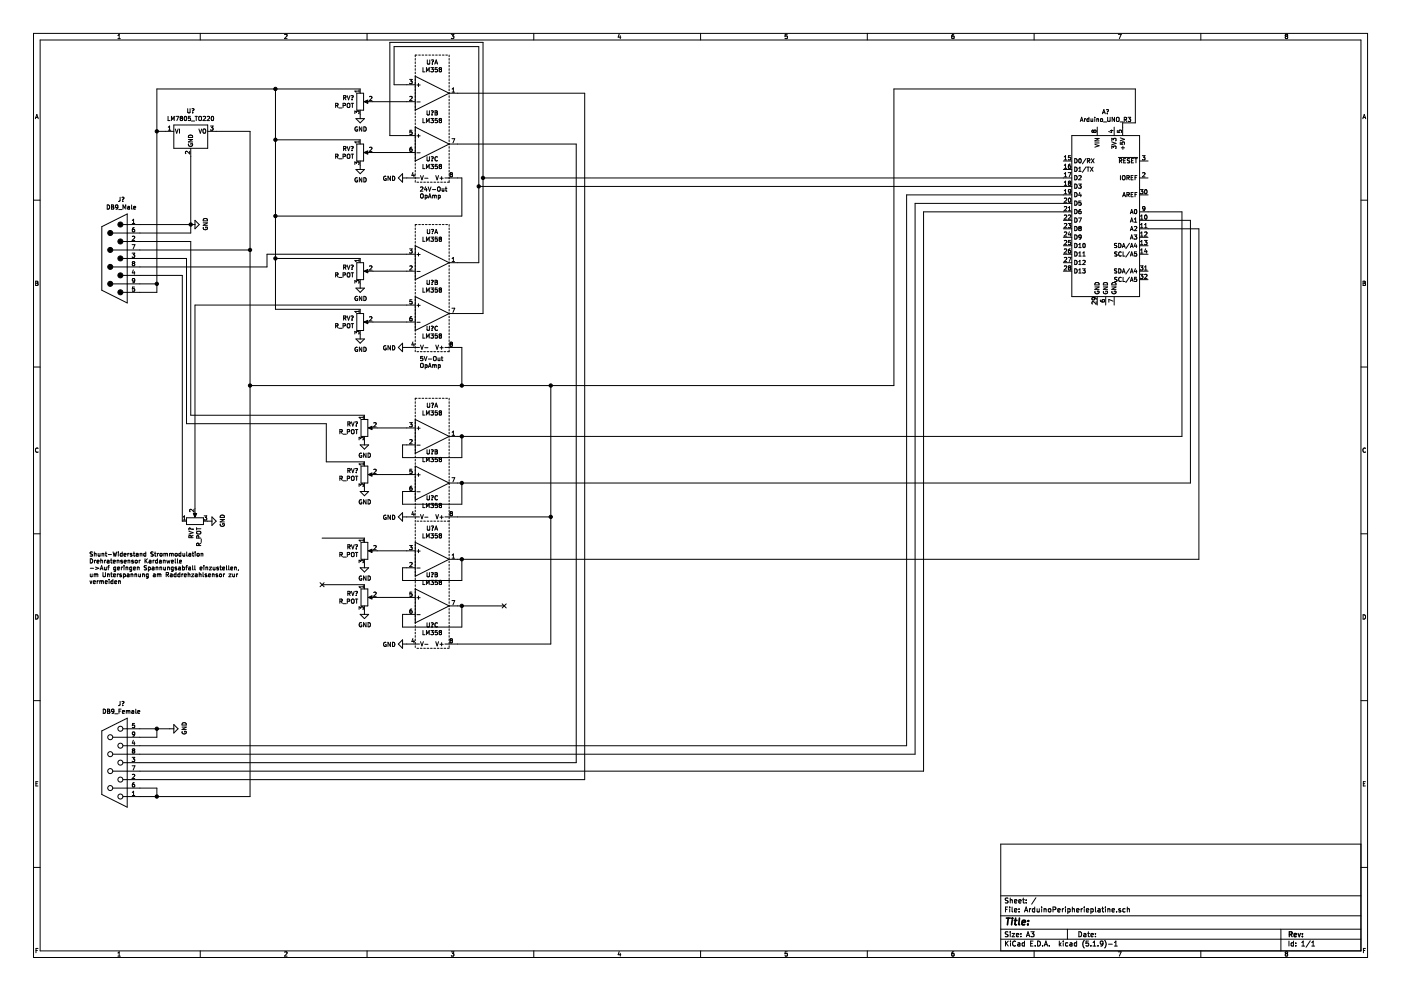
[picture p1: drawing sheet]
EESchema Schematic File Version 4
EELAYER 30 0
EELAYER END
$Descr A3 16535 11693
encoding utf-8
Sheet 1 1
Title ""
Date ""
Rev ""
Comp ""
Comment1 ""
Comment2 ""
Comment3 ""
Comment4 ""
$EndDescr
$Comp
L Regulator_Linear:LM7805_TO220 U?
U 1 1
P 2250 1550
F 0 "U?" H 2250 1792 50  0000 C CNN
F 1 "LM7805_TO220" H 2250 1701 50  0000 C CNN
F 2 "Package_TO_SOT_THT:TO-220-3_Vertical" H 2250 1775 50  0001 C CIN
F 3 "https://www.onsemi.cn/PowerSolutions/document/MC7800-D.PDF" H 2250 1500 50  0001 C CNN
	1    2250 1550
	1    0    0    -1  
$EndComp
$Comp
L Amplifier_Operational:LM358 U?
U 1 1
P 5100 1100
F 0 "U?" H 5100 1467 50  0000 C CNN
F 1 "LM358" H 5100 1376 50  0000 C CNN
F 2 "" H 5100 1100 50  0001 C CNN
F 3 "http://www.ti.com/lit/ds/symlink/lm2904-n.pdf" H 5100 1100 50  0001 C CNN
	1    5100 1100
	1    0    0    -1  
$EndComp
$Comp
L Amplifier_Operational:LM358 U?
U 2 1
P 5100 1700
F 0 "U?" H 5100 2067 50  0000 C CNN
F 1 "LM358" H 5100 1976 50  0000 C CNN
F 2 "" H 5100 1700 50  0001 C CNN
F 3 "http://www.ti.com/lit/ds/symlink/lm2904-n.pdf" H 5100 1700 50  0001 C CNN
	2    5100 1700
	1    0    0    -1  
$EndComp
$Comp
L Amplifier_Operational:LM358 U?
U 3 1
P 5100 2200
F 0 "U?" V 4775 2200 50  0000 C CNN
F 1 "LM358" V 4866 2200 50  0000 C CNN
F 2 "" H 5100 2200 50  0001 C CNN
F 3 "http://www.ti.com/lit/ds/symlink/lm2904-n.pdf" H 5100 2200 50  0001 C CNN
	3    5100 2200
	0    1    1    0   
$EndComp
$Comp
L Amplifier_Operational:LM358 U?
U 1 1
P 5100 3100
F 0 "U?" H 5100 3467 50  0000 C CNN
F 1 "LM358" H 5100 3376 50  0000 C CNN
F 2 "" H 5100 3100 50  0001 C CNN
F 3 "http://www.ti.com/lit/ds/symlink/lm2904-n.pdf" H 5100 3100 50  0001 C CNN
	1    5100 3100
	1    0    0    -1  
$EndComp
$Comp
L Amplifier_Operational:LM358 U?
U 2 1
P 5100 3700
F 0 "U?" H 5100 4067 50  0000 C CNN
F 1 "LM358" H 5100 3976 50  0000 C CNN
F 2 "" H 5100 3700 50  0001 C CNN
F 3 "http://www.ti.com/lit/ds/symlink/lm2904-n.pdf" H 5100 3700 50  0001 C CNN
	2    5100 3700
	1    0    0    -1  
$EndComp
$Comp
L Amplifier_Operational:LM358 U?
U 3 1
P 5100 4200
F 0 "U?" V 4775 4200 50  0000 C CNN
F 1 "LM358" V 4866 4200 50  0000 C CNN
F 2 "" H 5100 4200 50  0001 C CNN
F 3 "http://www.ti.com/lit/ds/symlink/lm2904-n.pdf" H 5100 4200 50  0001 C CNN
	3    5100 4200
	0    1    1    0   
$EndComp
Wire Wire Line
	2550 1550 2950 1550
Wire Wire Line
	2950 1550 2950 2950
Wire Wire Line
	3250 1050 3250 1650
Wire Wire Line
	5450 2550 5450 2100
Wire Wire Line
	5450 2100 5400 2100
Wire Wire Line
	5450 4550 5450 4100
Wire Wire Line
	5450 4100 5400 4100
$Comp
L power:GND #PWR?
U 1 1
P 4800 4100
F 0 "#PWR?" H 4800 3850 50  0001 C CNN
F 1 "GND" V 4805 3972 50  0000 R CNN
F 2 "" H 4800 4100 50  0001 C CNN
F 3 "" H 4800 4100 50  0001 C CNN
	1    4800 4100
	0    1    1    0   
$EndComp
$Comp
L power:GND #PWR?
U 1 1
P 4800 2100
F 0 "#PWR?" H 4800 1850 50  0001 C CNN
F 1 "GND" V 4805 1972 50  0000 R CNN
F 2 "" H 4800 2100 50  0001 C CNN
F 3 "" H 4800 2100 50  0001 C CNN
	1    4800 2100
	0    1    1    0   
$EndComp
Wire Wire Line
	3250 2550 5450 2550
Wire Wire Line
	2950 4550 5450 4550
$Comp
L Device:R_POT RV?
U 1 1
P 4250 1800
F 0 "RV?" H 4181 1846 50  0000 R CNN
F 1 "R_POT" H 4181 1755 50  0000 R CNN
F 2 "" H 4250 1800 50  0001 C CNN
F 3 "~" H 4250 1800 50  0001 C CNN
	1    4250 1800
	1    0    0    -1  
$EndComp
Wire Wire Line
	4400 1800 4800 1800
$Comp
L Device:R_POT RV?
U 1 1
P 4250 1200
F 0 "RV?" H 4181 1246 50  0000 R CNN
F 1 "R_POT" H 4181 1155 50  0000 R CNN
F 2 "" H 4250 1200 50  0001 C CNN
F 3 "~" H 4250 1200 50  0001 C CNN
	1    4250 1200
	1    0    0    -1  
$EndComp
Wire Wire Line
	4400 1200 4800 1200
$Comp
L power:GND #PWR?
U 1 1
P 4250 1950
F 0 "#PWR?" H 4250 1700 50  0001 C CNN
F 1 "GND" H 4255 1777 50  0000 C CNN
F 2 "" H 4250 1950 50  0001 C CNN
F 3 "" H 4250 1950 50  0001 C CNN
	1    4250 1950
	1    0    0    -1  
$EndComp
$Comp
L power:GND #PWR?
U 1 1
P 4250 1350
F 0 "#PWR?" H 4250 1100 50  0001 C CNN
F 1 "GND" H 4255 1177 50  0000 C CNN
F 2 "" H 4250 1350 50  0001 C CNN
F 3 "" H 4250 1350 50  0001 C CNN
	1    4250 1350
	1    0    0    -1  
$EndComp
$Comp
L Device:R_POT RV?
U 1 1
P 4250 3800
F 0 "RV?" H 4181 3846 50  0000 R CNN
F 1 "R_POT" H 4181 3755 50  0000 R CNN
F 2 "" H 4250 3800 50  0001 C CNN
F 3 "~" H 4250 3800 50  0001 C CNN
	1    4250 3800
	1    0    0    -1  
$EndComp
Wire Wire Line
	4400 3800 4800 3800
$Comp
L Device:R_POT RV?
U 1 1
P 4250 3200
F 0 "RV?" H 4181 3246 50  0000 R CNN
F 1 "R_POT" H 4181 3155 50  0000 R CNN
F 2 "" H 4250 3200 50  0001 C CNN
F 3 "~" H 4250 3200 50  0001 C CNN
	1    4250 3200
	1    0    0    -1  
$EndComp
Wire Wire Line
	4400 3200 4800 3200
$Comp
L power:GND #PWR?
U 1 1
P 4250 3950
F 0 "#PWR?" H 4250 3700 50  0001 C CNN
F 1 "GND" H 4255 3777 50  0000 C CNN
F 2 "" H 4250 3950 50  0001 C CNN
F 3 "" H 4250 3950 50  0001 C CNN
	1    4250 3950
	1    0    0    -1  
$EndComp
$Comp
L power:GND #PWR?
U 1 1
P 4250 3350
F 0 "#PWR?" H 4250 3100 50  0001 C CNN
F 1 "GND" H 4255 3177 50  0000 C CNN
F 2 "" H 4250 3350 50  0001 C CNN
F 3 "" H 4250 3350 50  0001 C CNN
	1    4250 3350
	1    0    0    -1  
$EndComp
Wire Wire Line
	4250 1050 3250 1050
Connection ~ 3250 1050
Wire Wire Line
	4250 1650 3250 1650
Connection ~ 3250 1650
Wire Wire Line
	3250 1650 3250 2550
Wire Wire Line
	3250 2550 3250 3050
Wire Wire Line
	3250 3050 4250 3050
Connection ~ 3250 2550
Wire Wire Line
	3250 3050 3250 3650
Wire Wire Line
	3250 3650 4250 3650
Connection ~ 3250 3050
Wire Notes Line
	4900 2650 5300 2650
Wire Notes Line
	5300 2650 5300 4150
Wire Notes Line
	5300 4150 4900 4150
Wire Notes Line
	4900 4150 4900 2650
Wire Notes Line
	4900 650  5300 650 
Wire Notes Line
	5300 650  5300 2150
Wire Notes Line
	5300 2150 4900 2150
Wire Notes Line
	4900 2150 4900 650 
Wire Wire Line
	5400 3100 5650 3100
Wire Wire Line
	5650 3100 5650 2200
Wire Wire Line
	5650 550  4650 550 
Wire Wire Line
	4650 1000 4800 1000
Wire Wire Line
	4650 550  4650 1000
Wire Wire Line
	4800 1600 4600 1600
Wire Wire Line
	4600 1600 4600 500 
Wire Wire Line
	4600 500  5700 500 
Wire Wire Line
	5700 500  5700 2100
Wire Wire Line
	5700 3700 5400 3700
Text Notes 4950 4350 0    50   ~ 0
5V-Out\nOpAmp
Text Notes 4950 2350 0    50   ~ 0
24V-Out\nOpAmp
Wire Wire Line
	5400 1100 6900 1100
Wire Wire Line
	5450 4550 6500 4550
Connection ~ 5450 4550
Connection ~ 5650 2200
Wire Wire Line
	5650 2200 5650 550 
$Comp
L Amplifier_Operational:LM358 U?
U 1 1
P 5100 5150
F 0 "U?" H 5100 5517 50  0000 C CNN
F 1 "LM358" H 5100 5426 50  0000 C CNN
F 2 "" H 5100 5150 50  0001 C CNN
F 3 "http://www.ti.com/lit/ds/symlink/lm2904-n.pdf" H 5100 5150 50  0001 C CNN
	1    5100 5150
	1    0    0    -1  
$EndComp
$Comp
L Amplifier_Operational:LM358 U?
U 2 1
P 5100 5700
F 0 "U?" H 5100 6067 50  0000 C CNN
F 1 "LM358" H 5100 5976 50  0000 C CNN
F 2 "" H 5100 5700 50  0001 C CNN
F 3 "http://www.ti.com/lit/ds/symlink/lm2904-n.pdf" H 5100 5700 50  0001 C CNN
	2    5100 5700
	1    0    0    -1  
$EndComp
$Comp
L Amplifier_Operational:LM358 U?
U 3 1
P 5100 6200
F 0 "U?" V 4775 6200 50  0000 C CNN
F 1 "LM358" V 4866 6200 50  0000 C CNN
F 2 "" H 5100 6200 50  0001 C CNN
F 3 "http://www.ti.com/lit/ds/symlink/lm2904-n.pdf" H 5100 6200 50  0001 C CNN
	3    5100 6200
	0    1    1    0   
$EndComp
Wire Notes Line
	4900 4700 5300 4700
Wire Notes Line
	5300 6150 4900 6150
$Comp
L Amplifier_Operational:LM358 U?
U 1 1
P 5100 6600
F 0 "U?" H 5100 6967 50  0000 C CNN
F 1 "LM358" H 5100 6876 50  0000 C CNN
F 2 "" H 5100 6600 50  0001 C CNN
F 3 "http://www.ti.com/lit/ds/symlink/lm2904-n.pdf" H 5100 6600 50  0001 C CNN
	1    5100 6600
	1    0    0    -1  
$EndComp
$Comp
L Amplifier_Operational:LM358 U?
U 2 1
P 5100 7150
F 0 "U?" H 5100 7517 50  0000 C CNN
F 1 "LM358" H 5100 7426 50  0000 C CNN
F 2 "" H 5100 7150 50  0001 C CNN
F 3 "http://www.ti.com/lit/ds/symlink/lm2904-n.pdf" H 5100 7150 50  0001 C CNN
	2    5100 7150
	1    0    0    -1  
$EndComp
$Comp
L Amplifier_Operational:LM358 U?
U 3 1
P 5100 7700
F 0 "U?" V 4775 7700 50  0000 C CNN
F 1 "LM358" V 4866 7700 50  0000 C CNN
F 2 "" H 5100 7700 50  0001 C CNN
F 3 "http://www.ti.com/lit/ds/symlink/lm2904-n.pdf" H 5100 7700 50  0001 C CNN
	3    5100 7700
	0    1    1    0   
$EndComp
Wire Notes Line
	4900 4700 4900 7650
Wire Notes Line
	5300 7650 4900 7650
Wire Notes Line
	5300 4700 5300 7650
$Comp
L power:GND #PWR?
U 1 1
P 4800 6100
F 0 "#PWR?" H 4800 5850 50  0001 C CNN
F 1 "GND" V 4805 5972 50  0000 R CNN
F 2 "" H 4800 6100 50  0001 C CNN
F 3 "" H 4800 6100 50  0001 C CNN
	1    4800 6100
	0    1    1    0   
$EndComp
$Comp
L power:GND #PWR?
U 1 1
P 4800 7600
F 0 "#PWR?" H 4800 7350 50  0001 C CNN
F 1 "GND" V 4805 7472 50  0000 R CNN
F 2 "" H 4800 7600 50  0001 C CNN
F 3 "" H 4800 7600 50  0001 C CNN
	1    4800 7600
	0    1    1    0   
$EndComp
Wire Wire Line
	5400 7600 6500 7600
Wire Wire Line
	6500 7600 6500 6100
Wire Wire Line
	5400 6100 6500 6100
Connection ~ 6500 6100
Wire Wire Line
	6500 6100 6500 4550
$Comp
L Device:R_POT RV?
U 1 1
P 4300 5050
F 0 "RV?" H 4231 5096 50  0000 R CNN
F 1 "R_POT" H 4231 5005 50  0000 R CNN
F 2 "" H 4300 5050 50  0001 C CNN
F 3 "~" H 4300 5050 50  0001 C CNN
	1    4300 5050
	1    0    0    -1  
$EndComp
$Comp
L Device:R_POT RV?
U 1 1
P 4300 5600
F 0 "RV?" H 4231 5646 50  0000 R CNN
F 1 "R_POT" H 4231 5555 50  0000 R CNN
F 2 "" H 4300 5600 50  0001 C CNN
F 3 "~" H 4300 5600 50  0001 C CNN
	1    4300 5600
	1    0    0    -1  
$EndComp
$Comp
L Device:R_POT RV?
U 1 1
P 4300 6500
F 0 "RV?" H 4231 6546 50  0000 R CNN
F 1 "R_POT" H 4231 6455 50  0000 R CNN
F 2 "" H 4300 6500 50  0001 C CNN
F 3 "~" H 4300 6500 50  0001 C CNN
	1    4300 6500
	1    0    0    -1  
$EndComp
$Comp
L Device:R_POT RV?
U 1 1
P 4300 7050
F 0 "RV?" H 4231 7096 50  0000 R CNN
F 1 "R_POT" H 4231 7005 50  0000 R CNN
F 2 "" H 4300 7050 50  0001 C CNN
F 3 "~" H 4300 7050 50  0001 C CNN
	1    4300 7050
	1    0    0    -1  
$EndComp
Wire Wire Line
	4450 5050 4800 5050
Wire Wire Line
	4450 5600 4800 5600
Wire Wire Line
	4450 6500 4800 6500
Wire Wire Line
	4450 7050 4800 7050
Wire Wire Line
	5400 5150 5450 5150
Wire Wire Line
	5450 5150 5450 5400
Wire Wire Line
	5450 5400 4750 5400
Wire Wire Line
	4750 5400 4750 5250
Wire Wire Line
	4750 5250 4800 5250
Wire Wire Line
	5400 5700 5450 5700
Wire Wire Line
	5450 5700 5450 5950
Wire Wire Line
	5450 5950 4750 5950
Wire Wire Line
	4750 5950 4750 5800
Wire Wire Line
	4750 5800 4800 5800
Wire Wire Line
	5400 6600 5450 6600
Wire Wire Line
	5450 6600 5450 6850
Wire Wire Line
	5450 6850 4750 6850
Wire Wire Line
	4750 6850 4750 6700
Wire Wire Line
	4750 6700 4800 6700
Wire Wire Line
	5400 7150 5450 7150
Wire Wire Line
	5450 7150 5450 7400
Wire Wire Line
	5450 7400 4750 7400
Wire Wire Line
	4750 7400 4750 7250
Wire Wire Line
	4750 7250 4800 7250
Connection ~ 5450 5150
Connection ~ 5450 5700
Connection ~ 5450 6600
Wire Wire Line
	5450 7150 5950 7150
Connection ~ 5450 7150
$Comp
L power:GND #PWR?
U 1 1
P 4300 5200
F 0 "#PWR?" H 4300 4950 50  0001 C CNN
F 1 "GND" H 4305 5027 50  0000 C CNN
F 2 "" H 4300 5200 50  0001 C CNN
F 3 "" H 4300 5200 50  0001 C CNN
	1    4300 5200
	1    0    0    -1  
$EndComp
$Comp
L power:GND #PWR?
U 1 1
P 4300 5750
F 0 "#PWR?" H 4300 5500 50  0001 C CNN
F 1 "GND" H 4305 5577 50  0000 C CNN
F 2 "" H 4300 5750 50  0001 C CNN
F 3 "" H 4300 5750 50  0001 C CNN
	1    4300 5750
	1    0    0    -1  
$EndComp
$Comp
L power:GND #PWR?
U 1 1
P 4300 6650
F 0 "#PWR?" H 4300 6400 50  0001 C CNN
F 1 "GND" H 4305 6477 50  0000 C CNN
F 2 "" H 4300 6650 50  0001 C CNN
F 3 "" H 4300 6650 50  0001 C CNN
	1    4300 6650
	1    0    0    -1  
$EndComp
$Comp
L power:GND #PWR?
U 1 1
P 4300 7200
F 0 "#PWR?" H 4300 6950 50  0001 C CNN
F 1 "GND" H 4305 7027 50  0000 C CNN
F 2 "" H 4300 7200 50  0001 C CNN
F 3 "" H 4300 7200 50  0001 C CNN
	1    4300 7200
	1    0    0    -1  
$EndComp
Wire Wire Line
	3850 5000 3850 5450
Wire Wire Line
	3850 5450 4300 5450
Wire Wire Line
	3800 6350 4300 6350
$Comp
L Connector:DB9_Male J?
U 1 1
P 1350 3050
F 0 "J?" H 1268 2358 50  0000 C CNN
F 1 "DB9_Male" H 1268 2449 50  0000 C CNN
F 2 "" H 1350 3050 50  0001 C CNN
F 3 " ~" H 1350 3050 50  0001 C CNN
	1    1350 3050
	-1   0    0    1   
$EndComp
Wire Wire Line
	1650 2650 2250 2650
Wire Wire Line
	2250 1850 2250 2650
Wire Wire Line
	1650 2750 2250 2750
Wire Wire Line
	2250 2750 2250 2650
Connection ~ 2250 2650
Wire Wire Line
	1650 3350 1850 3350
Wire Wire Line
	1850 3350 1850 1550
Connection ~ 1850 1550
Wire Wire Line
	1850 1550 1950 1550
Wire Wire Line
	1650 3450 1850 3450
Wire Wire Line
	1850 3450 1850 3350
Connection ~ 1850 3350
Wire Wire Line
	1850 1550 1850 1050
Wire Wire Line
	1850 1050 3250 1050
Wire Wire Line
	1650 3150 3150 3150
Wire Wire Line
	3150 3150 3150 3000
Wire Wire Line
	1650 2850 2250 2850
Wire Wire Line
	2250 2850 2250 4900
Wire Wire Line
	2250 4900 4300 4900
Wire Wire Line
	1650 3050 2200 3050
Wire Wire Line
	2200 3050 2200 5000
Wire Wire Line
	2200 5000 3850 5000
Wire Wire Line
	1650 3250 2150 3250
NoConn ~ 3800 6900
Wire Wire Line
	3800 6900 4300 6900
$Comp
L Connector:DB9_Female J?
U 1 1
P 1350 9000
F 0 "J?" H 1268 8308 50  0000 C CNN
F 1 "DB9_Female" H 1268 8399 50  0000 C CNN
F 2 "" H 1350 9000 50  0001 C CNN
F 3 " ~" H 1350 9000 50  0001 C CNN
	1    1350 9000
	-1   0    0    1   
$EndComp
$Comp
L power:GND #PWR?
U 1 1
P 2250 2650
F 0 "#PWR?" H 2250 2400 50  0001 C CNN
F 1 "GND" H 2255 2477 50  0000 C CNN
F 2 "" H 2250 2650 50  0001 C CNN
F 3 "" H 2250 2650 50  0001 C CNN
	1    2250 2650
	0    -1   -1   0   
$EndComp
$Comp
L MCU_Module:Arduino_UNO_R3 A?
U 1 1
P 13050 2500
F 0 "A?" H 13050 3681 50  0000 C CNN
F 1 "Arduino_UNO_R3" H 13050 3590 50  0000 C CNN
F 2 "Module:Arduino_UNO_R3" H 13050 2500 50  0001 C CIN
F 3 "https://www.arduino.cc/en/Main/arduinoBoardUno" H 13050 2500 50  0001 C CNN
	1    13050 2500
	1    0    0    -1  
$EndComp
Wire Wire Line
	12550 2100 5700 2100
Connection ~ 5700 2100
Wire Wire Line
	5650 2200 12550 2200
Wire Wire Line
	1650 8800 10700 8800
Wire Wire Line
	10700 8800 10700 2300
Wire Wire Line
	10700 2300 12550 2300
Wire Wire Line
	1650 8900 10800 8900
Wire Wire Line
	10800 8900 10800 2400
Wire Wire Line
	10800 2400 12550 2400
Wire Wire Line
	1650 9100 10900 9100
Wire Wire Line
	10900 9100 10900 2500
Wire Wire Line
	10900 2500 12550 2500
Wire Wire Line
	1650 9400 1850 9400
Wire Wire Line
	2950 9400 2950 4550
Connection ~ 2950 4550
Wire Wire Line
	1650 9300 1850 9300
Wire Wire Line
	1850 9300 1850 9400
Connection ~ 1850 9400
Wire Wire Line
	1850 9400 2950 9400
Wire Wire Line
	1650 8600 1850 8600
Wire Wire Line
	1650 8700 1850 8700
Wire Wire Line
	1850 8700 1850 8600
Connection ~ 1850 8600
Wire Wire Line
	1850 8600 2000 8600
$Comp
L power:GND #PWR?
U 1 1
P 2000 8600
F 0 "#PWR?" H 2000 8350 50  0001 C CNN
F 1 "GND" H 2005 8427 50  0000 C CNN
F 2 "" H 2000 8600 50  0001 C CNN
F 3 "" H 2000 8600 50  0001 C CNN
	1    2000 8600
	0    -1   -1   0   
$EndComp
Wire Wire Line
	1650 9200 6900 9200
Wire Wire Line
	6900 9200 6900 1100
Wire Wire Line
	1650 9000 6800 9000
Wire Wire Line
	6800 9000 6800 1700
Wire Wire Line
	5400 1700 6800 1700
Wire Wire Line
	5700 2100 5700 3700
NoConn ~ 5950 7150
Wire Wire Line
	3150 3000 4800 3000
Wire Wire Line
	13950 5150 13950 2500
Wire Wire Line
	13950 2500 13550 2500
Wire Wire Line
	5450 5150 13950 5150
Wire Wire Line
	14050 5700 14050 2600
Wire Wire Line
	14050 2600 13550 2600
Wire Wire Line
	5450 5700 14050 5700
Wire Wire Line
	14150 6600 14150 2700
Wire Wire Line
	14150 2700 13550 2700
Wire Wire Line
	5450 6600 14150 6600
Wire Wire Line
	13250 1500 13250 1450
Wire Wire Line
	13250 1450 13400 1450
Wire Wire Line
	13400 1450 13400 1050
Wire Wire Line
	13400 1050 10550 1050
Connection ~ 6500 4550
$Comp
L Device:R_POT RV?
U 1 1
P 2300 6150
F 0 "RV?" H 2231 6196 50  0000 R CNN
F 1 "R_POT" H 2231 6105 50  0000 R CNN
F 2 "" H 2300 6150 50  0001 C CNN
F 3 "~" H 2300 6150 50  0001 C CNN
	1    2300 6150
	0    -1   -1   0   
$EndComp
Wire Wire Line
	2300 3600 4800 3600
Wire Wire Line
	2300 3600 2300 6000
Wire Wire Line
	1650 2950 2950 2950
Connection ~ 2950 2950
Wire Wire Line
	2950 2950 2950 4550
$Comp
L power:GND #PWR?
U 1 1
P 2450 6150
F 0 "#PWR?" H 2450 5900 50  0001 C CNN
F 1 "GND" H 2455 5977 50  0000 C CNN
F 2 "" H 2450 6150 50  0001 C CNN
F 3 "" H 2450 6150 50  0001 C CNN
	1    2450 6150
	0    -1   -1   0   
$EndComp
Wire Wire Line
	2150 3250 2150 6150
Text Notes 1050 6900 0    50   ~ 0
Shunt-Widerstand Strommodulation\nDrehratensensor Kardanwelle\n->Auf geringen Spannungsabfall einzustellen,\num Unterspannung am Raddrehzahlsensor zur\nvermeiden
Wire Wire Line
	10550 4550 10550 1050
Wire Wire Line
	6500 4550 10550 4550
$EndSCHEMATC
